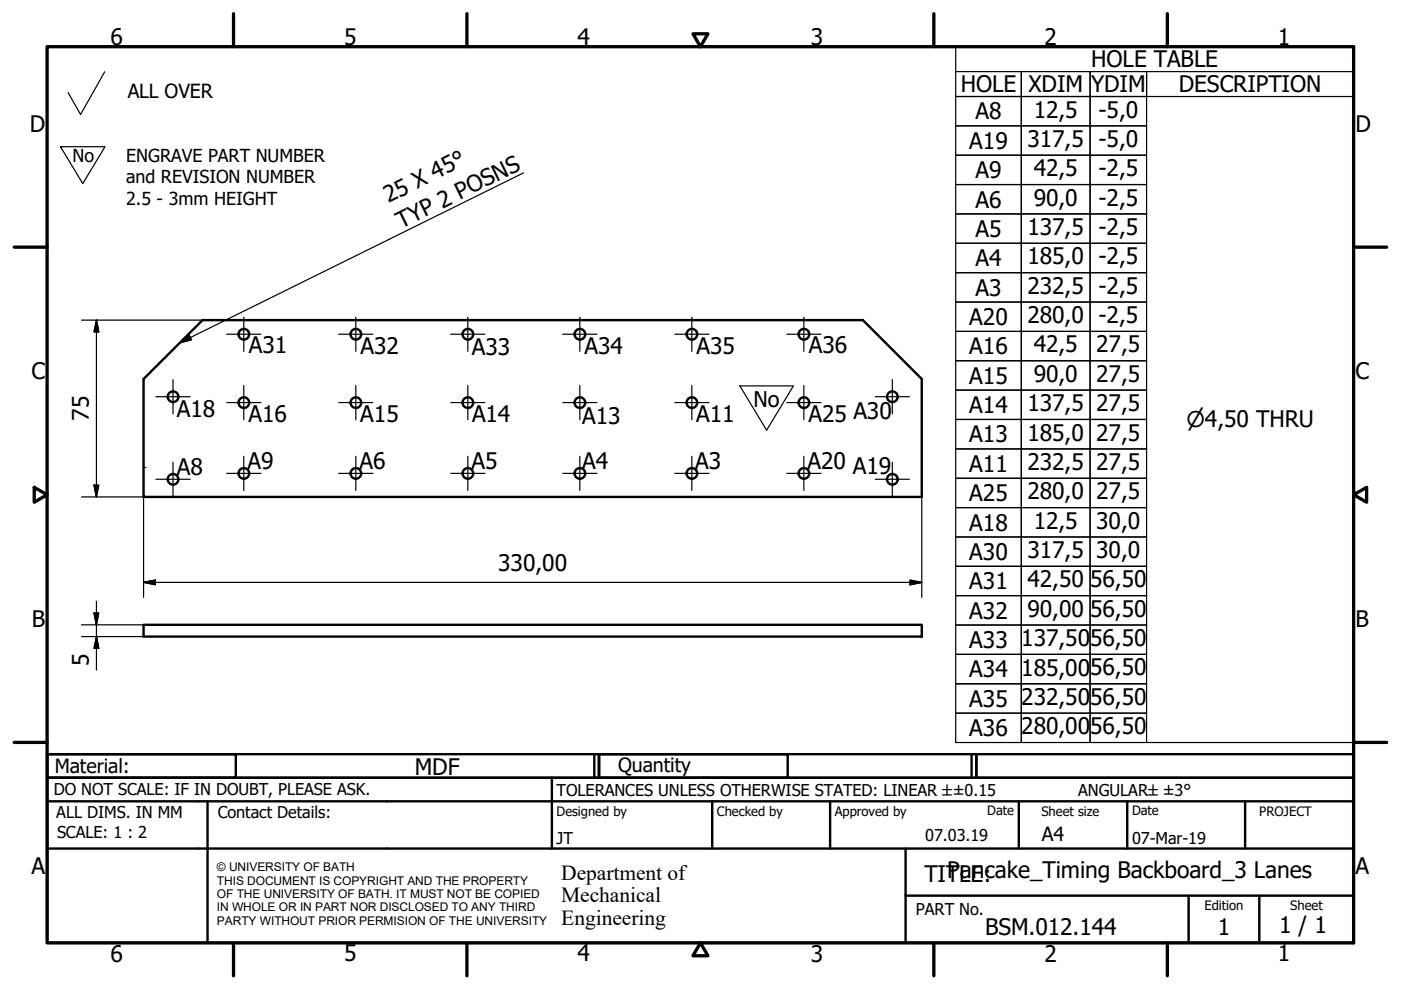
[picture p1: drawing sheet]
<svg xmlns="http://www.w3.org/2000/svg" width="297mm" height="210mm" viewBox="0 0 297 210" stroke-linecap="round" stroke-linejoin="round" font-family="sans-serif">
<!-- layer: Visible (ISO) -->
<g fill="none" stroke="#000" stroke-width=".51">
<path d="M30.4 80.4l12.5-12.5h140l12.5 12.5v25h-165zM30.4 132.5h165v2.5h-165z"/>
<circle cx="51.7" cy="70.9" r="1.13"/>
<circle cx="75.4" cy="70.9" r="1.13"/>
<circle cx="99.2" cy="70.9" r="1.13"/>
<circle cx="122.9" cy="70.9" r="1.13"/>
<circle cx="146.7" cy="70.9" r="1.13"/>
<circle cx="170.4" cy="70.9" r="1.13"/>
<circle cx="36.7" cy="84.1" r="1.13"/>
<circle cx="51.7" cy="85.4" r="1.13"/>
<circle cx="75.4" cy="85.4" r="1.13"/>
<circle cx="99.2" cy="85.4" r="1.13"/>
<circle cx="122.9" cy="85.4" r="1.13"/>
<circle cx="146.7" cy="85.4" r="1.13"/>
<circle cx="170.4" cy="85.4" r="1.13"/>
<circle cx="189.2" cy="84.1" r="1.13"/>
<circle cx="36.7" cy="101.6" r="1.13"/>
<circle cx="51.7" cy="100.4" r="1.13"/>
<circle cx="75.4" cy="100.4" r="1.13"/>
<circle cx="99.2" cy="100.4" r="1.13"/>
<circle cx="122.9" cy="100.4" r="1.13"/>
<circle cx="146.7" cy="100.4" r="1.13"/>
<circle cx="170.4" cy="100.4" r="1.13"/>
<circle cx="189.2" cy="101.6" r="1.13"/>
</g>
<!-- layer: Border (ISO) -->
<g fill="none" stroke="#000" stroke-width=".7">
<path d="M10 9.9h277v190h-277zM49.5 2.9v7M99 2.9v7M146.9 7.2h3.2l-1.6 2.7zM198 2.9v7M247.5 2.9v7M3 52.4h7M287 52.4h7M7.3 103.3l2.7 1.6-2.7 1.6zM287 104.9l2.8-1.6v3.2zM3 157.4h7M287 157.4h7"/>
<path d="M49.5 199.9v7M99 199.9v7M148.5 199.9l1.6 2.7h-3.2zM198 199.9v7M247.5 199.9v7"/>
</g>
<!-- layer: Title (ISO) -->
<g fill="none" stroke="#000" stroke-width=".51">
<path d="M10 159.9h40v5h-40zM10 159.9h117v5h-117zM126 159.9v5M127 159.9h40v5h-40zM127 159.9h80v5h-80zM206 159.9v5M207 159.9h80v5h-80zM10 169.9v-5h277v5M10 169.9h277v30h-277zM10 179.9h277M44 169.9v30M117 164.9v15"/>
<path d="M151 169.9v10M176 169.9v10M192 179.9v20M216 169.9v10M239 169.9v10M264 169.9v10M192 189.9h95M252 189.9v10M267 189.9v10"/>
</g>
<!-- layer: Sketch Geometry (ISO) -->
<path d="M22.2 15.2l-5.1 9.1-2.7-4.7M12.8 31.1h9.5l-4.8 7.8zM30.4 99.1h.5M156.9 81.8h11.3l-5.7 9.4z" fill="none" stroke="#000" stroke-width=".25"/>
<!-- layer: Symbol (ISO) -->
<g fill="none" stroke="#000" stroke-width=".25">
<path d="M202.6 15.2h13.9v5.3h-13.9h13.9v6.2h-13.9h13.9v6.2h-13.9h13.9v6.2h-13.9h13.9v6.3h-13.9h13.9v6.2h-13.9h13.9v6.2h-13.9h13.9v6.2h-13.9h13.9v6.3h-13.9h13.9v6.2h-13.9h13.9v6.2h-13.9h13.9v6.2h-13.9h13.9v6.3h-13.9h13.9v6.2h-13.9h13.9v6.2h-13.9h13.9v6.2h-13.9h13.9v6.3h-13.9h13.9v6.2h-13.9h13.9v6.2h-13.9h13.9v6.2h-13.9h13.9v6.3h-13.9h13.9v6.2h-13.9h13.9v6.2v-6.2h14.6v6.2v-6.2h12v6.2M202.6 9.9h84.4v147.5h-84.4zM216.5 15.2h14.6v5.3h-14.6zM231.1 15.2h12v5.3h-12zM287 15.2h-43.9v5.3h43.9M111 36.7l-72.9 36M216.5 20.5h14.6v6.2h-14.6zM216.5 26.7h14.6v6.2h-14.6zM216.5 32.9h14.6v6.2h-14.6zM216.5 39.1h14.6v6.3h-14.6zM231.1 20.5h12v6.2h-12zM231.1 26.7h12v6.2h-12z"/>
<path d="M231.1 32.9h12v6.2h-12zM231.1 39.1h12v6.3h-12zM216.5 45.4h14.6v6.2h-14.6zM216.5 51.6h14.6v6.2h-14.6zM216.5 57.8h14.6v6.2h-14.6zM231.1 45.4h12v6.2h-12zM231.1 51.6h12v6.2h-12zM231.1 57.8h12v6.2h-12zM38.1 72.7l2-1.6 .5 .9zM216.5 64h14.6v6.3h-14.6zM216.5 70.3h14.6v6.2h-14.6zM216.5 76.5h14.6v6.2h-14.6z"/>
<path d="M231.1 64h12v6.3h-12zM231.1 70.3h12v6.2h-12zM231.1 76.5h12v6.2h-12zM216.5 82.7h14.6v6.2h-14.6zM216.5 88.9h14.6v6.3h-14.6zM216.5 95.2h14.6v6.2h-14.6zM231.1 82.7h12v6.2h-12zM231.1 88.9h12v6.3h-12zM231.1 95.2h12v6.2h-12zM216.5 101.4h14.6v6.2h-14.6zM216.5 107.6h14.6v6.2h-14.6zM216.5 113.8h14.6v6.3h-14.6z"/>
<path d="M231.1 101.4h12v6.2h-12zM231.1 107.6h12v6.2h-12zM231.1 113.8h12v6.3h-12zM216.5 120.1h14.6v6.2h-14.6zM216.5 126.3h14.6v6.2h-14.6zM216.5 132.5h14.6v6.2h-14.6zM216.5 138.7h14.6v6.3h-14.6zM231.1 120.1h12v6.2h-12zM231.1 126.3h12v6.2h-12zM231.1 132.5h12v6.2h-12zM231.1 138.7h12v6.3h-12zM216.5 145h14.6v6.2h-14.6z"/>
<path d="M231.1 145h12v6.2h-12z"/>
</g>
<!-- layer: Sketch Geometry (ISO) -->
<path d="M162.5 100.6h.1" fill="none" stroke="#fff" stroke-width=".21"/>
<!-- layer: Center Mark (ISO) -->
<g fill="none" stroke="#000" stroke-width=".25">
<path d="M48.1 70.9h7.2M51.7 67.2v7.3M71.8 70.9h7.3M75.4 67.2v7.3M95.6 70.9h7.2M99.2 67.2v7.3M119.3 70.9h7.3M122.9 67.2v7.3M143.1 70.9h7.2M146.7 67.2v7.3M166.8 70.9h7.3M170.4 67.2v7.3"/>
<path d="M33.1 84.1h7.2M36.7 80.5v7.2M36.7 98v7.2M48.1 85.4h7.2M51.7 96.7v7.3M51.7 81.7v7.3M71.8 85.4h7.3M75.4 96.7v7.3M75.4 81.7v7.3M95.6 85.4h7.2M99.2 96.7v7.3M99.2 81.7v7.3"/>
<path d="M119.3 85.4h7.3M122.9 96.7v7.3M122.9 81.7v7.3M143.1 85.4h7.2M146.7 96.7v7.3M146.7 81.7v7.3M166.8 85.4h7.3M170.4 96.7v7.3M170.4 81.7v7.3M185.6 84.1h7.2M189.2 98v7.2M189.2 80.5v7.2"/>
<path d="M33.1 101.6h7.2M48.1 100.4h7.2M71.8 100.4h7.3M95.6 100.4h7.2M119.3 100.4h7.3M143.1 100.4h7.2M166.8 100.4h7.3M185.6 101.6h7.2"/>
</g>
<!-- layer: Dimension (ISO) -->
<g fill="none" stroke="#000" stroke-width=".25">
<path d="M17.3 67.9h25.6M20.4 67.9l.5 2.5h-1zM20.4 67.9v37.5M17.3 105.4h13.1v21.3M19.9 102.9h1l-.5 2.5zM195.4 105.4v21.3M17.3 135h13.1M17.3 132.5h13.1M19.9 130h1l-.5 2.5zM20.4 135l.5 2.5h-1zM20.4 127.5v14.6M30.4 123.5l2.5-.5v1z"/>
<path d="M30.4 123.5h165M192.9 123l2.5 .5-2.5 .5z"/>
</g>
<path d="M20.4 67.9l.5 2.5zM20.4 67.9l.5 2.5h-1zM19.9 102.9l.5 2.5zM19.9 102.9h1l-.5 2.5zM19.9 130l.5 2.5zM19.9 130h1l-.5 2.5zM20.4 135l.5 2.5zM20.4 135l.5 2.5h-1zM30.4 123.5l2.5-.5zM30.4 123.5l2.5-.5v1zM192.9 124l2.5-.5zM192.9 123l2.5 .5-2.5 .5z" fill="#000" stroke="#000" stroke-width=".25"/>
<!-- layer: Symbol (ISO) -->
<path d="M38.1 72.7l2-1.6zM38.1 72.7l2-1.6 .5 .9z" fill="#000" stroke="#000" stroke-width=".25"/>
<g font-size="4.8">
<text x="23.4" y="9.5">6</text>
<text x="72.9" y="9.5">5</text>
<text x="122.4" y="9.5">4</text>
<text x="171.9" y="9.5">3</text>
<text x="221.4" y="9.5">2</text>
<text x="270.9" y="9.5">1</text>
<text x="231.4" y="14.3">HOLE TABLE</text>
<text x="203.7" y="19.6">HOLE</text>
<text x="218.1" y="19.6">XDIM</text>
<text x="231.3" y="19.6">YDIM</text>
<text x="249.9" y="19.6">DESCRIPTION</text>
<text x="6.3" y="27.9">D</text>
<text x="206.8" y="25.3">A8</text>
<text x="219.2" y="24.9">12,5</text>
<text x="232.9" y="24.9">-5,0</text>
<text x="287.4" y="27.9">D</text>
<text x="205.5" y="31.6">A19</text>
<text x="217.8" y="31.2">317,5</text>
<text x="232.9" y="31.2">-5,0</text>
<text x="206.8" y="37.8">A9</text>
<text x="219.2" y="37.4">42,5</text>
<text x="232.9" y="37.4">-2,5</text>
<text x="82.4" y="43" transform="rotate(-26 82.4 43)">25 X 45°</text>
<text x="206.8" y="44">A6</text>
<text x="219.2" y="43.6">90,0</text>
<text x="232.9" y="43.6">-2,5</text>
<text x="85.1" y="48.5" transform="rotate(-26 85.1 48.5)">TYP 2 POSNS</text>
<text x="206.8" y="50.2">A5</text>
<text x="217.8" y="49.8">137,5</text>
<text x="232.9" y="49.8">-2,5</text>
<text x="206.8" y="56.4">A4</text>
<text x="217.8" y="56.1">185,0</text>
<text x="232.9" y="56">-2,5</text>
<text x="206.8" y="62.7">A3</text>
<text x="217.8" y="62.3">232,5</text>
<text x="232.9" y="62.3">-2,5</text>
<text x="205.5" y="68.9">A20</text>
<text x="217.8" y="68.5">280,0</text>
<text x="232.9" y="68.5">-2,5</text>
<text x="52.7" y="74.9">A31</text>
<text x="76.4" y="75">A32</text>
<text x="100" y="75.2">A33</text>
<text x="123.9" y="75">A34</text>
<text x="147.7" y="75">A35</text>
<text x="171.5" y="74.9">A36</text>
<text x="205.5" y="75.1">A16</text>
<text x="219.2" y="74.7">42,5</text>
<text x="232.4" y="74.7">27,5</text>
<text x="6.7" y="80.4">C</text>
<text x="205.5" y="81.3">A15</text>
<text x="219.2" y="81">90,0</text>
<text x="232.4" y="81">27,5</text>
<text x="287.4" y="80.4">C</text>
<text x="18.8" y="89.2" transform="rotate(-90 18.8 89.2)">75</text>
<text x="37.5" y="88.5">A18</text>
<text x="52.7" y="89.5">A16</text>
<text x="76.4" y="89.5">A15</text>
<text x="100.1" y="89.6">A14</text>
<text x="123.5" y="89.9">A13</text>
<text x="147.6" y="89.5">A11</text>
<text x="171.4" y="89.5">A25 A30</text>
<text x="205.5" y="87.6">A14</text>
<text x="217.8" y="87.2">137,5</text>
<text x="232.4" y="87.2">27,5</text>
<text x="205.5" y="93.8">A13</text>
<text x="217.8" y="93.4">185,0</text>
<text x="232.4" y="93.4">27,5</text>
<text x="37.5" y="100.7">A8</text>
<text x="52.5" y="99.5">A9</text>
<text x="76.2" y="99.5">A6</text>
<text x="100" y="99.5">A5</text>
<text x="123.4" y="99.3">A4</text>
<text x="147.4" y="99.4">A3</text>
<text x="171.2" y="99.5">A20 A19</text>
<text x="205.5" y="100">A11</text>
<text x="217.8" y="99.6">232,5</text>
<text x="232.4" y="99.6">27,5</text>
<text x="205.5" y="106.3">A25</text>
<text x="217.8" y="105.9">280,0</text>
<text x="232.4" y="105.9">27,5</text>
<text x="205.5" y="112.5">A18</text>
<text x="219.2" y="112.1">12,5</text>
<text x="232.4" y="112.1">30,0</text>
<text x="205.5" y="118.7">A30</text>
<text x="217.8" y="118.3">317,5</text>
<text x="232.4" y="118.3">30,0</text>
<text x="105.6" y="121.1">330,00</text>
<text x="205.5" y="124.9">A31</text>
<text x="217.8" y="124.5">42,50</text>
<text x="231.1" y="124.5">56,50</text>
<text x="205.5" y="131.2">A32</text>
<text x="217.8" y="130.8">90,00</text>
<text x="231.1" y="130.8">56,50</text>
<text x="6.8" y="132.9">B</text>
<text x="205.5" y="137.4">A33</text>
<text x="216.5" y="137">137,50</text>
<text x="231.1" y="137">56,50</text>
<text x="287.4" y="132.9">B</text>
<text x="18.8" y="141.3" transform="rotate(-90 18.8 141.3)">5</text>
<text x="205.5" y="143.6">A34</text>
<text x="216.5" y="143.2">185,00</text>
<text x="231.1" y="143.2">56,50</text>
<text x="205.5" y="149.8">A35</text>
<text x="216.5" y="149.5">232,50</text>
<text x="231.1" y="149.5">56,50</text>
<text x="216.5" y="155.7">280,00</text>
<text x="231.1" y="155.7">56,50</text>
<text x="205.5" y="156.1">A36</text>
<text x="87.9" y="164.2">MDF</text>
<text x="6.7" y="185.4">A</text>
<text x="287.4" y="185.4">A</text>
<text x="196" y="187">TITLE:</text>
<text x="200.9" y="186.2">Pancake_Timing Backboard_3 Lanes</text>
<text x="271.2" y="197.9">1 / 1</text>
<text x="23.4" y="203.9">6</text>
<text x="72.9" y="203.8">5</text>
<text x="122.4" y="203.8">4</text>
<text x="171.9" y="203.9">3</text>
<text x="208.9" y="198.2">BSM.012.144</text>
<text x="221.4" y="203.9">2</text>
<text x="258.2" y="198.2">1</text>
<text x="270.9" y="203.8">1</text>
</g>
<g font-size="4.6">
<text x="159.8" y="86.3">No</text>
<text x="251.6" y="90.6">⌀4,50 THRU</text>
<text x="119" y="186.5">Department of</text>
<text x="119" y="191.3">Mechanical</text>
<text x="119" y="196">Engineering</text>
</g>
<g font-size="4.1">
<text x="27.1" y="20.7">ALL OVER</text>
<text x="11.6" y="163.9">Material:</text>
<text x="131" y="163.7">Quantity</text>
<text x="220.9" y="178.4">A4</text>
</g>
<g font-size="3.8">
<text x="15.4" y="34.4">No</text>
<text x="26.8" y="34.3">ENGRAVE PART NUMBER</text>
<text x="26.8" y="38.9">and REVISION NUMBER</text>
<text x="26.8" y="43.4">2.5 - 3mm HEIGHT</text>
</g>
<g font-size="3.5">
<text x="11.4" y="168.5">DO NOT SCALE: IF IN DOUBT, PLEASE ASK.</text>
<text x="11.9" y="173.5">ALL DIMS. IN MM</text>
<text x="46.2" y="173.5">Contact Details:</text>
<text x="118" y="168.8">TOLERANCES UNLESS OTHERWISE STATED: LINEAR ±±0.15</text>
<text x="228.6" y="168.8">ANGULAR±±3°</text>
<text x="12.1" y="177.6">SCALE: 1 : 2</text>
<text x="118" y="178.9">JT</text>
<text x="196.2" y="178.3">07.03.19</text>
<text x="240" y="178.9">07-Mar-19</text>
<text x="194.2" y="194.1">PART No.</text>
</g>
<g font-size="2.8">
<text x="118" y="173">Designed by</text>
<text x="152" y="173">Checked by</text>
<text x="177" y="173">Approved by</text>
<text x="209.3" y="172.9">Date</text>
<text x="220.8" y="173">Sheet size</text>
<text x="240" y="172.9">Date</text>
<text x="267" y="172.9">PROJECT</text>
<text x="255.4" y="193">Edition</text>
<text x="273.6" y="193">Sheet</text>
</g>
<g font-size="2.5">
<text x="46" y="184.7">© UNIVERSITY OF BATH</text>
<text x="46" y="187.6">THIS DOCUMENT IS COPYRIGHT AND THE PROPERTY</text>
<text x="46" y="190.4">OF THE UNIVERSITY OF BATH. IT MUST NOT BE COPIED</text>
<text x="46" y="193.2">IN WHOLE OR IN PART NOR DISCLOSED TO ANY THIRD</text>
<text x="46" y="196.1">PARTY WITHOUT PRIOR PERMISION OF THE UNIVERSITY</text>
</g>
</svg>
